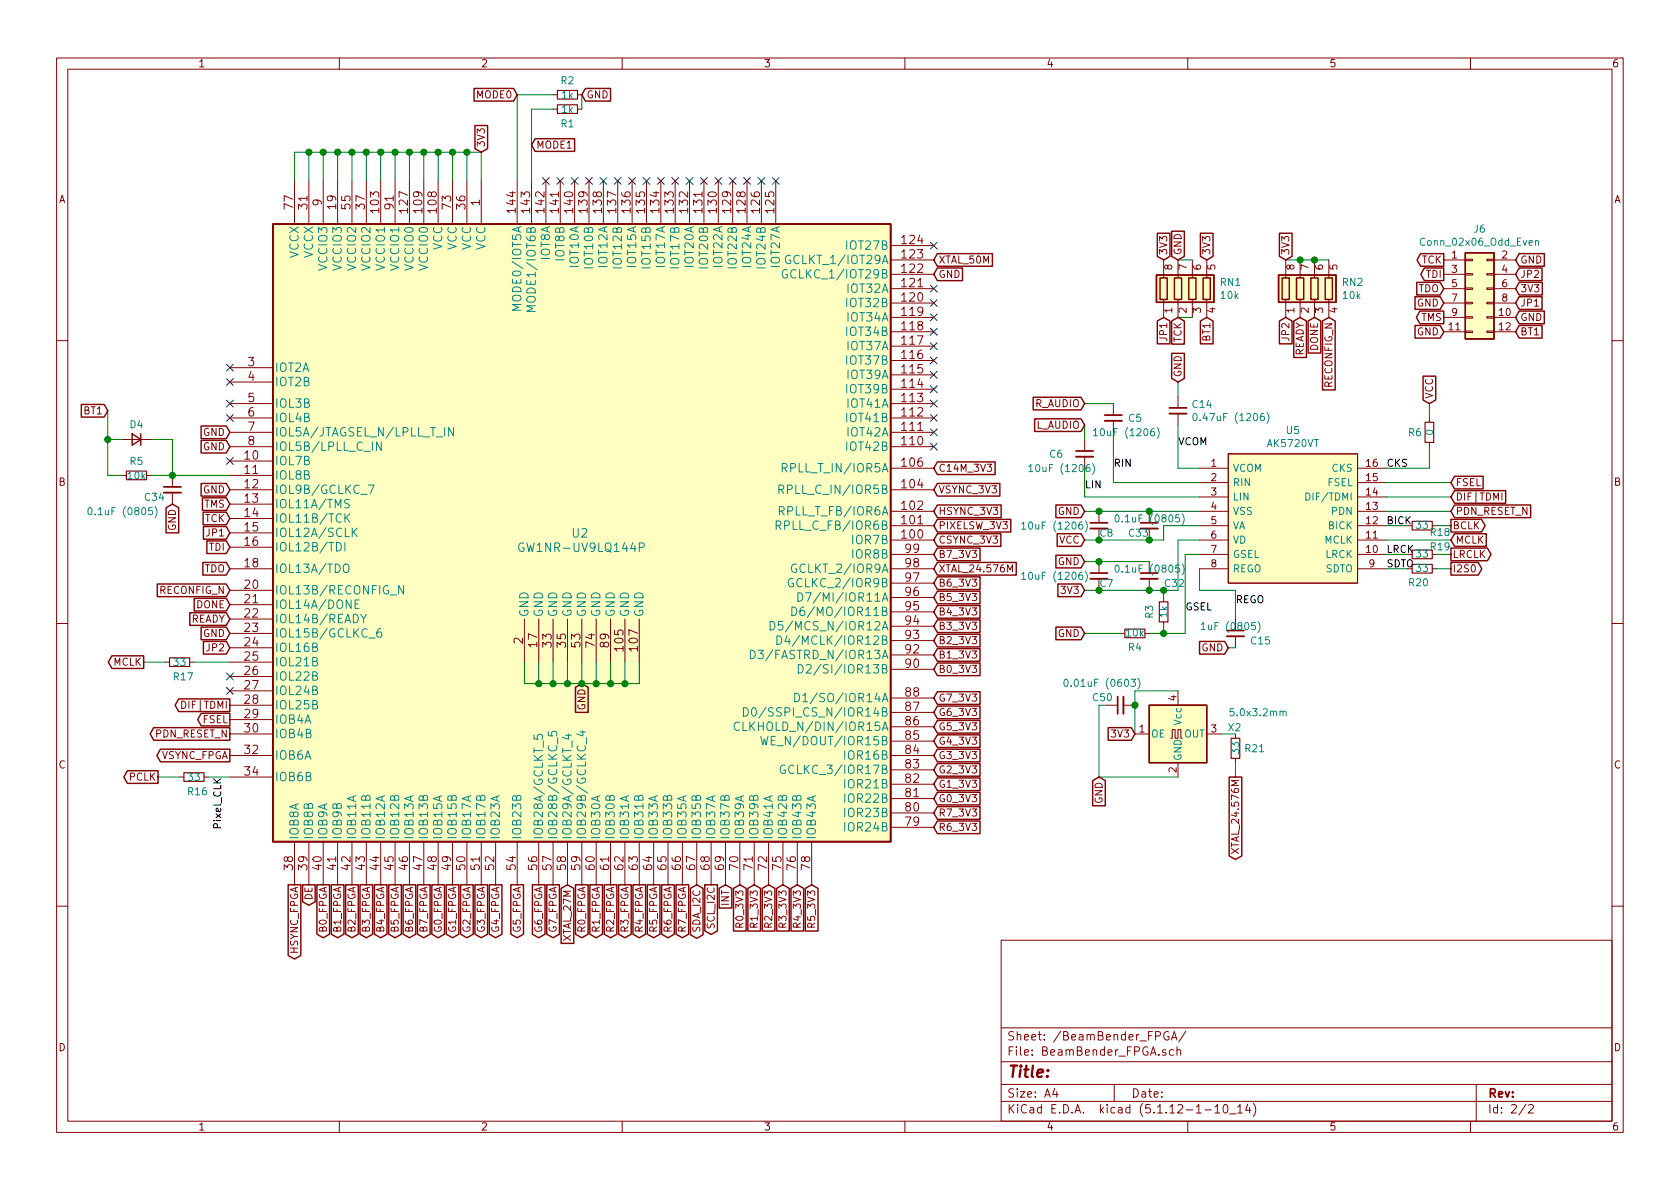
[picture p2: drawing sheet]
EESchema Schematic File Version 4
EELAYER 30 0
EELAYER END
$Descr A4 11693 8268
encoding utf-8
Sheet 2 2
Title ""
Date ""
Rev ""
Comp ""
Comment1 ""
Comment2 ""
Comment3 ""
Comment4 ""
$EndDescr
$Comp
L BeamBender:GW1NR-UV9LQ144P U2
U 1 1
P 4050 3700
F 0 "U2" H 4100 3700 60  0000 R CNN
F 1 "GW1NR-UV9LQ144P" H 4500 3600 60  0000 R CNN
F 2 "Package_QFP:LQFP-144_20x20mm_P0.5mm" H 4050 3800 60  0001 C CNN
F 3 "" H 5500 4900 60  0001 C CNN
	1    4050 3700
	1    0    0    -1  
$EndComp
Text GLabel 4050 4750 3    50   Input ~ 0
GND
Wire Wire Line
	3650 4600 3650 4750
Wire Wire Line
	3650 4750 3750 4750
Wire Wire Line
	3750 4600 3750 4750
Connection ~ 3750 4750
Wire Wire Line
	3750 4750 3850 4750
Wire Wire Line
	3850 4600 3850 4750
Connection ~ 3850 4750
Wire Wire Line
	3850 4750 3950 4750
Wire Wire Line
	3950 4600 3950 4750
Connection ~ 3950 4750
Wire Wire Line
	3950 4750 4050 4750
Wire Wire Line
	4050 4600 4050 4750
Wire Wire Line
	4050 4750 4150 4750
Wire Wire Line
	4450 4750 4450 4600
Connection ~ 4050 4750
Wire Wire Line
	4350 4600 4350 4750
Connection ~ 4350 4750
Wire Wire Line
	4350 4750 4450 4750
Wire Wire Line
	4250 4600 4250 4750
Connection ~ 4250 4750
Wire Wire Line
	4250 4750 4350 4750
Wire Wire Line
	4150 4600 4150 4750
Connection ~ 4150 4750
Wire Wire Line
	4150 4750 4250 4750
Text GLabel 3350 1050 1    50   Input ~ 0
3V3
Wire Wire Line
	2050 1250 2050 1050
Wire Wire Line
	3350 1250 3350 1050
Wire Wire Line
	2050 1050 2150 1050
Wire Wire Line
	2150 1250 2150 1050
Connection ~ 2150 1050
Wire Wire Line
	2150 1050 2250 1050
Wire Wire Line
	2250 1250 2250 1050
Connection ~ 2250 1050
Wire Wire Line
	2250 1050 2350 1050
Wire Wire Line
	2350 1250 2350 1050
Connection ~ 2350 1050
Wire Wire Line
	2350 1050 2450 1050
Wire Wire Line
	2450 1250 2450 1050
Connection ~ 2450 1050
Wire Wire Line
	2450 1050 2550 1050
Wire Wire Line
	2550 1250 2550 1050
Connection ~ 2550 1050
Wire Wire Line
	2550 1050 2650 1050
Wire Wire Line
	2650 1250 2650 1050
Connection ~ 2650 1050
Wire Wire Line
	2650 1050 2750 1050
Wire Wire Line
	2750 1250 2750 1050
Connection ~ 2750 1050
Wire Wire Line
	2750 1050 2850 1050
Wire Wire Line
	2850 1250 2850 1050
Connection ~ 2850 1050
Wire Wire Line
	2850 1050 2950 1050
Wire Wire Line
	2950 1250 2950 1050
Connection ~ 2950 1050
Wire Wire Line
	2950 1050 3050 1050
Wire Wire Line
	3050 1250 3050 1050
Connection ~ 3050 1050
Wire Wire Line
	3050 1050 3150 1050
Wire Wire Line
	3150 1250 3150 1050
Connection ~ 3150 1050
Wire Wire Line
	3150 1050 3250 1050
Wire Wire Line
	3250 1250 3250 1050
Connection ~ 3250 1050
Wire Wire Line
	3250 1050 3350 1050
Text GLabel 1600 3500 0    50   Input ~ 0
TMS
Text GLabel 1600 3600 0    50   Input ~ 0
TCK
Text GLabel 1600 3800 0    50   Input ~ 0
TDI
Text GLabel 1600 3950 0    50   Input ~ 0
TDO
Text GLabel 1600 4100 0    50   Input ~ 0
RECONFIG_N
Text GLabel 1600 4200 0    50   Input ~ 0
DONE
Text GLabel 1600 4300 0    50   Input ~ 0
READY
Text GLabel 1100 5400 0    50   Output ~ 0
PCLK
Text GLabel 6500 3750 2    50   Input ~ 0
CSYNC_3V3
Text GLabel 6500 3650 2    50   Input ~ 0
PIXELSW_3V3
Text GLabel 6500 3250 2    50   Input ~ 0
C14M_3V3
Text GLabel 6500 3400 2    50   Input ~ 0
VSYNC_3V3
Text GLabel 6500 3550 2    50   Input ~ 0
HSYNC_3V3
Text GLabel 2250 6150 3    50   Output ~ 0
B0_FPGA
Text GLabel 2350 6150 3    50   Output ~ 0
B1_FPGA
Text GLabel 2450 6150 3    50   Output ~ 0
B2_FPGA
Text GLabel 2550 6150 3    50   Output ~ 0
B3_FPGA
Text GLabel 2650 6150 3    50   Output ~ 0
B4_FPGA
Text GLabel 2750 6150 3    50   Output ~ 0
B5_FPGA
Text GLabel 2850 6150 3    50   Output ~ 0
B6_FPGA
Text GLabel 2950 6150 3    50   Output ~ 0
B7_FPGA
Text GLabel 3050 6150 3    50   Output ~ 0
G0_FPGA
Text GLabel 3150 6150 3    50   Output ~ 0
G1_FPGA
Text GLabel 3250 6150 3    50   Output ~ 0
G2_FPGA
Text GLabel 3350 6150 3    50   Output ~ 0
G3_FPGA
Text GLabel 3450 6150 3    50   Output ~ 0
G4_FPGA
Text GLabel 3600 6150 3    50   Output ~ 0
G5_FPGA
Text GLabel 3750 6150 3    50   Output ~ 0
G6_FPGA
Text GLabel 3850 6150 3    50   Output ~ 0
G7_FPGA
Text GLabel 4050 6150 3    50   Output ~ 0
R0_FPGA
Text GLabel 4150 6150 3    50   Output ~ 0
R1_FPGA
Text GLabel 4250 6150 3    50   Output ~ 0
R2_FPGA
Text GLabel 4350 6150 3    50   Output ~ 0
R3_FPGA
Text GLabel 4450 6150 3    50   Output ~ 0
R4_FPGA
Text GLabel 4550 6150 3    50   Output ~ 0
R5_FPGA
Text GLabel 4650 6150 3    50   Output ~ 0
R6_FPGA
Text GLabel 4750 6150 3    50   Output ~ 0
R7_FPGA
Text GLabel 6500 4650 2    50   Input ~ 0
B0_3V3
Text GLabel 6500 4550 2    50   Input ~ 0
B1_3V3
Text GLabel 6500 4450 2    50   Input ~ 0
B2_3V3
Text GLabel 6500 4350 2    50   Input ~ 0
B3_3V3
Text GLabel 6500 5250 2    50   Input ~ 0
G3_3V3
Text GLabel 6500 5350 2    50   Input ~ 0
G2_3V3
Text GLabel 6500 5450 2    50   Input ~ 0
G1_3V3
Text GLabel 6500 5550 2    50   Input ~ 0
G0_3V3
Text GLabel 6500 4250 2    50   Input ~ 0
B4_3V3
Text GLabel 6500 4150 2    50   Input ~ 0
B5_3V3
Text GLabel 6500 4050 2    50   Input ~ 0
B6_3V3
Text GLabel 6500 3850 2    50   Input ~ 0
B7_3V3
Text GLabel 6500 5150 2    50   Input ~ 0
G4_3V3
Text GLabel 6500 5050 2    50   Input ~ 0
G5_3V3
Text GLabel 6500 4950 2    50   Input ~ 0
G6_3V3
Text GLabel 6500 4850 2    50   Input ~ 0
G7_3V3
Text GLabel 6500 5650 2    50   Input ~ 0
R7_3V3
Text GLabel 3950 6150 3    50   Input ~ 0
XTAL_27M
Text GLabel 4950 6150 3    50   Output ~ 0
SCL_I2C
Text GLabel 4850 6150 3    50   BiDi ~ 0
SDA_I2C
Text GLabel 5050 6150 3    50   Input ~ 0
INT
Text GLabel 2150 6150 3    50   Output ~ 0
DE
Text GLabel 1600 5250 0    50   Output ~ 0
VSYNC_FPGA
Text GLabel 2050 6150 3    50   Output ~ 0
HSYNC_FPGA
Text GLabel 6500 5750 2    50   Input ~ 0
R6_3V3
Text GLabel 5650 6150 3    50   Input ~ 0
R5_3V3
Text GLabel 5550 6150 3    50   Input ~ 0
R4_3V3
Text GLabel 5450 6150 3    50   Input ~ 0
R3_3V3
Text GLabel 5350 6150 3    50   Input ~ 0
R2_3V3
Text GLabel 5250 6150 3    50   Input ~ 0
R1_3V3
Text GLabel 5150 6150 3    50   Input ~ 0
R0_3V3
Text GLabel 6500 1800 2    50   Input ~ 0
XTAL_50M
$Comp
L Device:R_Small R?
U 1 1
P 1350 5400
AR Path="/65968AC9" Ref="R?"  Part="1" 
AR Path="/6541C824/65968AC9" Ref="R16"  Part="1" 
F 0 "R16" V 1450 5350 50  0000 L CNN
F 1 "33" V 1350 5350 50  0000 L CNN
F 2 "Resistor_SMD:R_0603_1608Metric_Pad0.98x0.95mm_HandSolder" H 1350 5400 50  0001 C CNN
F 3 "~" H 1350 5400 50  0001 C CNN
	1    1350 5400
	0    1    1    0   
$EndComp
Wire Wire Line
	1600 5400 1450 5400
Wire Wire Line
	1250 5400 1100 5400
Text Label 1550 5400 3    50   ~ 0
Pixel_CLK
Text GLabel 3600 650  0    50   Input ~ 0
MODE0
Text GLabel 3700 1000 2    50   Input ~ 0
MODE1
Text GLabel 1600 3100 0    50   Input ~ 0
GND
Text GLabel 1600 3400 0    50   Input ~ 0
GND
Text GLabel 1600 3700 0    50   Input ~ 0
JP1
Text GLabel 1600 4400 0    50   Input ~ 0
GND
Text GLabel 1600 3000 0    50   Input ~ 0
GND
NoConn ~ 1600 2550
NoConn ~ 1600 2650
NoConn ~ 1600 2800
NoConn ~ 1600 2900
NoConn ~ 1600 4700
NoConn ~ 1600 4800
NoConn ~ 6500 1700
NoConn ~ 6500 2000
NoConn ~ 6500 2100
NoConn ~ 6500 2200
NoConn ~ 6500 2300
NoConn ~ 6500 2400
NoConn ~ 6500 2500
NoConn ~ 6500 2600
NoConn ~ 6500 2700
NoConn ~ 6500 2800
NoConn ~ 6500 2900
NoConn ~ 6500 3000
NoConn ~ 6500 3100
NoConn ~ 3800 1250
NoConn ~ 3900 1250
NoConn ~ 4000 1250
NoConn ~ 4100 1250
NoConn ~ 4200 1250
NoConn ~ 4300 1250
NoConn ~ 4400 1250
NoConn ~ 4500 1250
NoConn ~ 4600 1250
NoConn ~ 4700 1250
NoConn ~ 4800 1250
NoConn ~ 4900 1250
NoConn ~ 5000 1250
NoConn ~ 5100 1250
NoConn ~ 5200 1250
NoConn ~ 5300 1250
NoConn ~ 5400 1250
Text GLabel 6500 1900 2    50   Input ~ 0
GND
$Comp
L Device:R_Small R1
U 1 1
P 3950 750
F 0 "R1" V 4050 750 50  0000 C CNN
F 1 "1k" V 3950 750 50  0000 C CNN
F 2 "Resistor_SMD:R_0805_2012Metric_Pad1.20x1.40mm_HandSolder" H 3950 750 50  0001 C CNN
F 3 "~" H 3950 750 50  0001 C CNN
	1    3950 750 
	0    1    1    0   
$EndComp
$Comp
L Device:R_Small R2
U 1 1
P 3950 650
F 0 "R2" V 3850 650 50  0000 C CNN
F 1 "1k" V 3950 650 50  0000 C CNN
F 2 "Resistor_SMD:R_0805_2012Metric_Pad1.20x1.40mm_HandSolder" H 3950 650 50  0001 C CNN
F 3 "~" H 3950 650 50  0001 C CNN
	1    3950 650 
	0    1    1    0   
$EndComp
Wire Wire Line
	3600 1250 3600 650 
Wire Wire Line
	3600 650  3850 650 
Wire Wire Line
	3700 1250 3700 750 
Wire Wire Line
	3700 750  3850 750 
Text GLabel 4050 650  2    50   Input ~ 0
GND
$Comp
L Device:R_Pack04 RN1
U 1 1
P 8300 2000
F 0 "RN1" H 8488 2046 50  0000 L CNN
F 1 "10k" H 8488 1955 50  0000 L CNN
F 2 "BeamBender:RESCAF80P320X160X60-8N" V 8575 2000 50  0001 C CNN
F 3 "~" H 8300 2000 50  0001 C CNN
	1    8300 2000
	1    0    0    -1  
$EndComp
Text GLabel 8400 1800 1    50   Input ~ 0
3V3
Wire Wire Line
	4050 650  4050 750 
Text GLabel 8100 2200 3    50   Input ~ 0
JP1
Text GLabel 8200 2200 3    50   Input ~ 0
TCK
Text GLabel 8200 1800 1    50   Input ~ 0
GND
Text GLabel 8950 2200 3    50   Input ~ 0
JP2
Text GLabel 9250 2200 3    50   Input ~ 0
RECONFIG_N
Text GLabel 9150 2200 3    50   Input ~ 0
DONE
Text GLabel 9050 2200 3    50   Input ~ 0
READY
$Comp
L Device:R_Pack04 RN2
U 1 1
P 9150 2000
F 0 "RN2" H 9338 2046 50  0000 L CNN
F 1 "10k" H 9338 1955 50  0000 L CNN
F 2 "BeamBender:RESCAF80P320X160X60-8N" V 9425 2000 50  0001 C CNN
F 3 "~" H 9150 2000 50  0001 C CNN
	1    9150 2000
	1    0    0    -1  
$EndComp
Text GLabel 8950 1800 1    50   Input ~ 0
3V3
Wire Wire Line
	8950 1800 9050 1800
Connection ~ 9050 1800
Wire Wire Line
	9050 1800 9150 1800
Connection ~ 9150 1800
Wire Wire Line
	9150 1800 9250 1800
Text GLabel 8400 2200 3    50   Input ~ 0
BT1
Text GLabel 10050 1800 0    50   Output ~ 0
TCK
Text GLabel 10050 1900 0    50   Output ~ 0
TDI
Text GLabel 10050 2000 0    50   Input ~ 0
TDO
Text GLabel 10050 2100 0    50   Input ~ 0
GND
Text GLabel 10050 2200 0    50   Output ~ 0
TMS
Text GLabel 10550 1800 2    50   Input ~ 0
GND
Text GLabel 10550 2200 2    50   Input ~ 0
GND
Text GLabel 10550 2000 2    50   Input ~ 0
3V3
Text GLabel 1600 4500 0    50   Input ~ 0
JP2
Text GLabel 750  2850 0    50   Input ~ 0
BT1
NoConn ~ 1600 3200
Text GLabel 10550 2100 2    50   Input ~ 0
JP1
Text GLabel 10550 1900 2    50   Input ~ 0
JP2
Wire Wire Line
	8200 1800 8300 1800
Wire Wire Line
	8200 2200 8300 2200
Text GLabel 8100 1800 1    50   Input ~ 0
3V3
Text GLabel 10550 2300 2    50   Input ~ 0
BT1
Text GLabel 10050 2300 0    50   Input ~ 0
GND
$Comp
L Connector_Generic:Conn_02x06_Odd_Even J6
U 1 1
P 10250 2000
F 0 "J6" H 10300 2417 50  0000 C CNN
F 1 "Conn_02x06_Odd_Even" H 10300 2326 50  0000 C CNN
F 2 "Connector_PinHeader_2.54mm:PinHeader_2x06_P2.54mm_Horizontal" H 10250 2000 50  0001 C CNN
F 3 "~" H 10250 2000 50  0001 C CNN
	1    10250 2000
	1    0    0    -1  
$EndComp
$Comp
L Device:R_Small R5
U 1 1
P 950 3300
F 0 "R5" V 850 3300 50  0000 C CNN
F 1 "10k" V 950 3300 50  0000 C CNN
F 2 "Resistor_SMD:R_0805_2012Metric_Pad1.20x1.40mm_HandSolder" H 950 3300 50  0001 C CNN
F 3 "~" H 950 3300 50  0001 C CNN
	1    950  3300
	0    1    1    0   
$EndComp
$Comp
L Device:C_Small C34
U 1 1
P 1200 3400
F 0 "C34" H 1000 3350 50  0000 L CNN
F 1 "0.1uF (0805)" H 600 3250 50  0000 L CNN
F 2 "Capacitor_SMD:C_0805_2012Metric_Pad1.18x1.45mm_HandSolder" H 1200 3400 50  0001 C CNN
F 3 "~" H 1200 3400 50  0001 C CNN
	1    1200 3400
	1    0    0    -1  
$EndComp
Wire Wire Line
	1050 3300 1200 3300
Connection ~ 1200 3300
Wire Wire Line
	1200 3300 1600 3300
Text GLabel 1200 3500 3    50   Input ~ 0
GND
Wire Wire Line
	850  3300 750  3300
Wire Wire Line
	750  3300 750  3050
$Comp
L Device:D_Small D4
U 1 1
P 950 3050
F 0 "D4" H 950 2950 50  0000 C CNN
F 1 "D_Small" H 900 2850 50  0001 C CNN
F 2 "Diode_SMD:D_0805_2012Metric_Pad1.15x1.40mm_HandSolder" V 950 3050 50  0001 C CNN
F 3 "~" V 950 3050 50  0001 C CNN
	1    950  3050
	-1   0    0    1   
$EndComp
Wire Wire Line
	750  3050 850  3050
Connection ~ 750  3050
Wire Wire Line
	750  3050 750  2850
Wire Wire Line
	1050 3050 1200 3050
Wire Wire Line
	1200 3050 1200 3300
$Comp
L BeamBender:AK5720VT U5
U 1 1
P 9000 3600
F 0 "U5" H 9000 4215 50  0000 C CNN
F 1 "AK5720VT" H 9000 4124 50  0000 C CNN
F 2 "Package_SO:TSSOP-16_4.4x5mm_P0.65mm" H 10150 3700 50  0001 L CNN
F 3 "" H 10150 3600 50  0001 L CNN
F 4 "24-bit Audio ADC" H 10150 3500 50  0001 L CNN "Description"
	1    9000 3600
	1    0    0    -1  
$EndComp
Text GLabel 8200 2650 1    50   Input ~ 0
GND
Text GLabel 10100 3950 2    50   Output ~ 0
I2S0
Text GLabel 10100 3750 2    50   Input ~ 0
MCLK
Text GLabel 10100 3850 2    50   Output ~ 0
LRCLK
Text GLabel 10100 3650 2    50   Output ~ 0
BCLK
Text GLabel 7900 5100 0    50   Input ~ 0
3V3
Wire Wire Line
	8200 4800 7900 4800
Wire Wire Line
	7900 4800 7900 4900
$Comp
L Device:R_Small R21
U 1 1
P 8600 5200
F 0 "R21" H 8659 5200 50  0000 L CNN
F 1 "33" V 8600 5150 50  0000 L CNN
F 2 "Resistor_SMD:R_0603_1608Metric_Pad0.98x0.95mm_HandSolder" H 8600 5200 50  0001 C CNN
F 3 "~" H 8600 5200 50  0001 C CNN
	1    8600 5200
	1    0    0    -1  
$EndComp
Wire Wire Line
	8600 5300 8600 5400
Wire Wire Line
	8500 5100 8600 5100
Text GLabel 8600 5400 3    50   Output ~ 0
XTAL_24.576M
$Comp
L Device:C_Small C50
U 1 1
P 7800 4900
F 0 "C50" V 7850 4950 50  0000 L CNN
F 1 "0.01uF (0603)" V 7950 4750 50  0000 L CNN
F 2 "Capacitor_SMD:C_0603_1608Metric_Pad1.08x0.95mm_HandSolder" H 7800 4900 50  0001 C CNN
F 3 "~" H 7800 4900 50  0001 C CNN
	1    7800 4900
	0    -1   -1   0   
$EndComp
Connection ~ 7900 4900
Wire Wire Line
	7900 4900 7900 5100
Text GLabel 7650 5400 3    50   Input ~ 0
GND
Wire Wire Line
	8200 5400 7650 5400
Wire Wire Line
	7650 5400 7650 4900
Wire Wire Line
	7650 4900 7700 4900
$Comp
L Oscillator:SG-8002LB X2
U 1 1
P 8200 5100
F 0 "X2" H 8544 5146 50  0000 L CNN
F 1 "5.0x3.2mm" H 8550 5250 50  0000 L CNN
F 2 "Oscillator:Oscillator_SMD_TXC_7C-4Pin_5.0x3.2mm_HandSoldering" H 8900 4750 50  0001 C CNN
F 3 "" H 8100 5100 50  0001 C CNN
	1    8200 5100
	1    0    0    -1  
$EndComp
Text GLabel 6500 3950 2    50   Input ~ 0
XTAL_24.576M
Text GLabel 1000 4600 0    50   Output ~ 0
MCLK
$Comp
L Device:R_Small R?
U 1 1
P 1250 4600
AR Path="/666738D2" Ref="R?"  Part="1" 
AR Path="/6541C824/666738D2" Ref="R17"  Part="1" 
F 0 "R17" V 1350 4550 50  0000 L CNN
F 1 "33" V 1250 4550 50  0000 L CNN
F 2 "Resistor_SMD:R_0603_1608Metric_Pad0.98x0.95mm_HandSolder" H 1250 4600 50  0001 C CNN
F 3 "~" H 1250 4600 50  0001 C CNN
	1    1250 4600
	0    1    1    0   
$EndComp
Wire Wire Line
	1150 4600 1000 4600
Wire Wire Line
	1350 4600 1600 4600
$Comp
L Device:R_Small R18
U 1 1
P 9900 3650
F 0 "R18" V 9850 3450 50  0000 L CNN
F 1 "33" V 9900 3600 50  0000 L CNN
F 2 "Resistor_SMD:R_0603_1608Metric_Pad0.98x0.95mm_HandSolder" H 9900 3650 50  0001 C CNN
F 3 "~" H 9900 3650 50  0001 C CNN
	1    9900 3650
	0    -1   -1   0   
$EndComp
$Comp
L Device:R_Small R19
U 1 1
P 9900 3850
F 0 "R19" V 9950 3650 50  0000 L CNN
F 1 "33" V 9900 3800 50  0000 L CNN
F 2 "Resistor_SMD:R_0603_1608Metric_Pad0.98x0.95mm_HandSolder" H 9900 3850 50  0001 C CNN
F 3 "~" H 9900 3850 50  0001 C CNN
	1    9900 3850
	0    -1   -1   0   
$EndComp
$Comp
L Device:R_Small R20
U 1 1
P 9900 3950
F 0 "R20" V 9800 3900 50  0000 L CNN
F 1 "33" V 9900 3900 50  0000 L CNN
F 2 "Resistor_SMD:R_0603_1608Metric_Pad0.98x0.95mm_HandSolder" H 9900 3950 50  0001 C CNN
F 3 "~" H 9900 3950 50  0001 C CNN
	1    9900 3950
	0    -1   -1   0   
$EndComp
Wire Wire Line
	9650 3950 9800 3950
Wire Wire Line
	9650 3850 9800 3850
Wire Wire Line
	9650 3650 9800 3650
Wire Wire Line
	10000 3650 10100 3650
Wire Wire Line
	10000 3850 10100 3850
Wire Wire Line
	10000 3950 10100 3950
Text GLabel 7550 2950 0    50   Input ~ 0
L_AUDIO
Text GLabel 7550 2800 0    50   Input ~ 0
R_AUDIO
$Comp
L Device:C_Small C5
U 1 1
P 7750 2900
F 0 "C5" H 7850 2900 50  0000 L CNN
F 1 "10uF (1206)" H 7600 2800 50  0000 L CNN
F 2 "Capacitor_SMD:C_1206_3216Metric_Pad1.33x1.80mm_HandSolder" H 7750 2900 50  0001 C CNN
F 3 "~" H 7750 2900 50  0001 C CNN
	1    7750 2900
	1    0    0    -1  
$EndComp
$Comp
L Device:C_Small C6
U 1 1
P 7550 3150
F 0 "C6" H 7300 3150 50  0000 L CNN
F 1 "10uF (1206)" H 7150 3050 50  0000 L CNN
F 2 "Capacitor_SMD:C_1206_3216Metric_Pad1.33x1.80mm_HandSolder" H 7550 3150 50  0001 C CNN
F 3 "~" H 7550 3150 50  0001 C CNN
	1    7550 3150
	1    0    0    -1  
$EndComp
Wire Wire Line
	8350 3450 7550 3450
Wire Wire Line
	7550 3450 7550 3250
Wire Wire Line
	7550 2800 7750 2800
Wire Wire Line
	7750 3000 7750 3350
Wire Wire Line
	7750 3350 8350 3350
Wire Wire Line
	7550 2950 7550 3050
$Comp
L Device:C_Small C14
U 1 1
P 8200 2850
F 0 "C14" H 8292 2896 50  0000 L CNN
F 1 "0.47uF (1206)" H 8292 2805 50  0000 L CNN
F 2 "Capacitor_SMD:C_1206_3216Metric_Pad1.33x1.80mm_HandSolder" H 8200 2850 50  0001 C CNN
F 3 "~" H 8200 2850 50  0001 C CNN
	1    8200 2850
	1    0    0    -1  
$EndComp
Wire Wire Line
	8200 2950 8200 3250
Wire Wire Line
	8200 3250 8350 3250
Text Label 8200 3100 0    50   ~ 0
VCOM
Wire Wire Line
	8200 2650 8200 2750
Text GLabel 7550 3750 0    50   Input ~ 0
VCC
Text GLabel 7550 3550 0    50   Input ~ 0
GND
Connection ~ 7650 3550
Wire Wire Line
	7550 3550 7650 3550
Wire Wire Line
	7650 3550 8000 3550
$Comp
L Device:C_Small C8
U 1 1
P 7650 3650
F 0 "C8" H 7650 3600 50  0000 L CNN
F 1 "10uF (1206)" H 7100 3650 50  0000 L CNN
F 2 "Capacitor_SMD:C_1206_3216Metric_Pad1.33x1.80mm_HandSolder" H 7650 3650 50  0001 C CNN
F 3 "~" H 7650 3650 50  0001 C CNN
	1    7650 3650
	1    0    0    -1  
$EndComp
$Comp
L Device:C_Small C?
U 1 1
P 8000 3650
AR Path="/66811715" Ref="C?"  Part="1" 
AR Path="/6541C824/66811715" Ref="C33"  Part="1" 
F 0 "C33" H 7850 3600 50  0000 L CNN
F 1 "0.1uF (0805)" H 7750 3700 50  0000 L CNN
F 2 "Capacitor_SMD:C_0805_2012Metric_Pad1.18x1.45mm_HandSolder" H 8000 3650 50  0001 C CNN
F 3 "~" H 8000 3650 50  0001 C CNN
	1    8000 3650
	1    0    0    -1  
$EndComp
Connection ~ 8000 3550
Wire Wire Line
	8000 3550 8350 3550
Wire Wire Line
	8000 3750 7650 3750
Wire Wire Line
	7550 3750 7650 3750
Connection ~ 7650 3750
Text GLabel 7550 3900 0    50   Input ~ 0
GND
Connection ~ 7650 3900
Wire Wire Line
	7550 3900 7650 3900
Wire Wire Line
	7650 3900 8000 3900
$Comp
L Device:C_Small C7
U 1 1
P 7650 4000
F 0 "C7" H 7650 3950 50  0000 L CNN
F 1 "10uF (1206)" H 7100 4000 50  0000 L CNN
F 2 "Capacitor_SMD:C_1206_3216Metric_Pad1.33x1.80mm_HandSolder" H 7650 4000 50  0001 C CNN
F 3 "~" H 7650 4000 50  0001 C CNN
	1    7650 4000
	1    0    0    -1  
$EndComp
$Comp
L Device:C_Small C?
U 1 1
P 8000 4000
AR Path="/66848700" Ref="C?"  Part="1" 
AR Path="/6541C824/66848700" Ref="C32"  Part="1" 
F 0 "C32" H 8100 3950 50  0000 L CNN
F 1 "0.1uF (0805)" H 7750 4050 50  0000 L CNN
F 2 "Capacitor_SMD:C_0805_2012Metric_Pad1.18x1.45mm_HandSolder" H 8000 4000 50  0001 C CNN
F 3 "~" H 8000 4000 50  0001 C CNN
	1    8000 4000
	1    0    0    -1  
$EndComp
Wire Wire Line
	8200 4100 8100 4100
Wire Wire Line
	8000 4100 7650 4100
Connection ~ 8000 4100
Wire Wire Line
	7550 4100 7650 4100
Connection ~ 7650 4100
Text GLabel 7550 4100 0    50   Input ~ 0
3V3
Wire Wire Line
	8200 3750 8350 3750
Wire Wire Line
	8100 3650 8100 3750
Wire Wire Line
	8100 3750 8000 3750
Wire Wire Line
	8100 3650 8350 3650
Connection ~ 8000 3750
Wire Wire Line
	8200 3750 8200 4100
Wire Wire Line
	8350 3850 8250 3850
$Comp
L Device:R_Small R3
U 1 1
P 8100 4250
F 0 "R3" V 8000 4250 50  0000 C CNN
F 1 "1k" V 8100 4250 50  0000 C CNN
F 2 "Resistor_SMD:R_0805_2012Metric_Pad1.20x1.40mm_HandSolder" H 8100 4250 50  0001 C CNN
F 3 "~" H 8100 4250 50  0001 C CNN
	1    8100 4250
	1    0    0    -1  
$EndComp
Wire Wire Line
	8000 4400 8100 4400
Wire Wire Line
	8250 3850 8250 4400
Text GLabel 7550 4400 0    50   Input ~ 0
GND
Wire Wire Line
	8100 4100 8100 4150
Connection ~ 8100 4100
Wire Wire Line
	8100 4100 8000 4100
Wire Wire Line
	8100 4350 8100 4400
Connection ~ 8100 4400
Wire Wire Line
	8100 4400 8250 4400
Text Label 8250 4250 0    50   ~ 0
GSEL
$Comp
L Device:C_Small C?
U 1 1
P 8600 4400
AR Path="/66921A02" Ref="C?"  Part="1" 
AR Path="/6541C824/66921A02" Ref="C15"  Part="1" 
F 0 "C15" H 8700 4350 50  0000 L CNN
F 1 "1uF (0805)" H 8350 4450 50  0000 L CNN
F 2 "Capacitor_SMD:C_0805_2012Metric_Pad1.18x1.45mm_HandSolder" H 8600 4400 50  0001 C CNN
F 3 "~" H 8600 4400 50  0001 C CNN
	1    8600 4400
	1    0    0    -1  
$EndComp
Text GLabel 8550 4500 0    50   Input ~ 0
GND
Wire Wire Line
	8550 4500 8600 4500
Wire Wire Line
	8350 3950 8350 4100
Wire Wire Line
	8350 4100 8600 4100
Wire Wire Line
	8600 4100 8600 4300
Text Label 8600 4200 0    50   ~ 0
REGO
Text Label 7750 3250 0    50   ~ 0
RIN
Text Label 7550 3400 0    50   ~ 0
LIN
Text Label 9650 3650 0    50   ~ 0
BICK
Text Label 9650 3850 0    50   ~ 0
LRCK
Text Label 9650 3950 0    50   ~ 0
SDTO
Text Label 9650 3250 0    50   ~ 0
CKS
$Comp
L Device:R_Small R6
U 1 1
P 9950 3000
F 0 "R6" H 9850 3000 50  0000 C CNN
F 1 "0" V 9950 3000 50  0000 C CNN
F 2 "Resistor_SMD:R_0805_2012Metric_Pad1.20x1.40mm_HandSolder" H 9950 3000 50  0001 C CNN
F 3 "~" H 9950 3000 50  0001 C CNN
	1    9950 3000
	1    0    0    -1  
$EndComp
Wire Wire Line
	9650 3250 9950 3250
Wire Wire Line
	9950 3250 9950 3100
Text GLabel 9950 2800 1    50   Input ~ 0
VCC
Wire Wire Line
	9950 2900 9950 2800
Text GLabel 10100 3450 2    50   Input ~ 0
DIF|TDMI
Wire Wire Line
	9650 3450 10100 3450
Text GLabel 10100 3550 2    50   Input ~ 0
PDN_RESET_N
Wire Wire Line
	10100 3550 9650 3550
Wire Wire Line
	9650 3750 10100 3750
Text GLabel 1600 5100 0    50   Output ~ 0
PDN_RESET_N
Text GLabel 1600 4900 0    50   Output ~ 0
DIF|TDMI
Text GLabel 10100 3350 2    50   Input ~ 0
FSEL
Wire Wire Line
	9650 3350 10100 3350
Text GLabel 1600 5000 0    50   Output ~ 0
FSEL
$Comp
L Device:R_Small R4
U 1 1
P 7900 4400
F 0 "R4" V 7800 4400 50  0000 C CNN
F 1 "10k" V 7900 4400 50  0000 C CNN
F 2 "Resistor_SMD:R_0805_2012Metric_Pad1.20x1.40mm_HandSolder" H 7900 4400 50  0001 C CNN
F 3 "~" H 7900 4400 50  0001 C CNN
	1    7900 4400
	0    -1   -1   0   
$EndComp
Wire Wire Line
	7550 4400 7800 4400
$EndSCHEMATC
